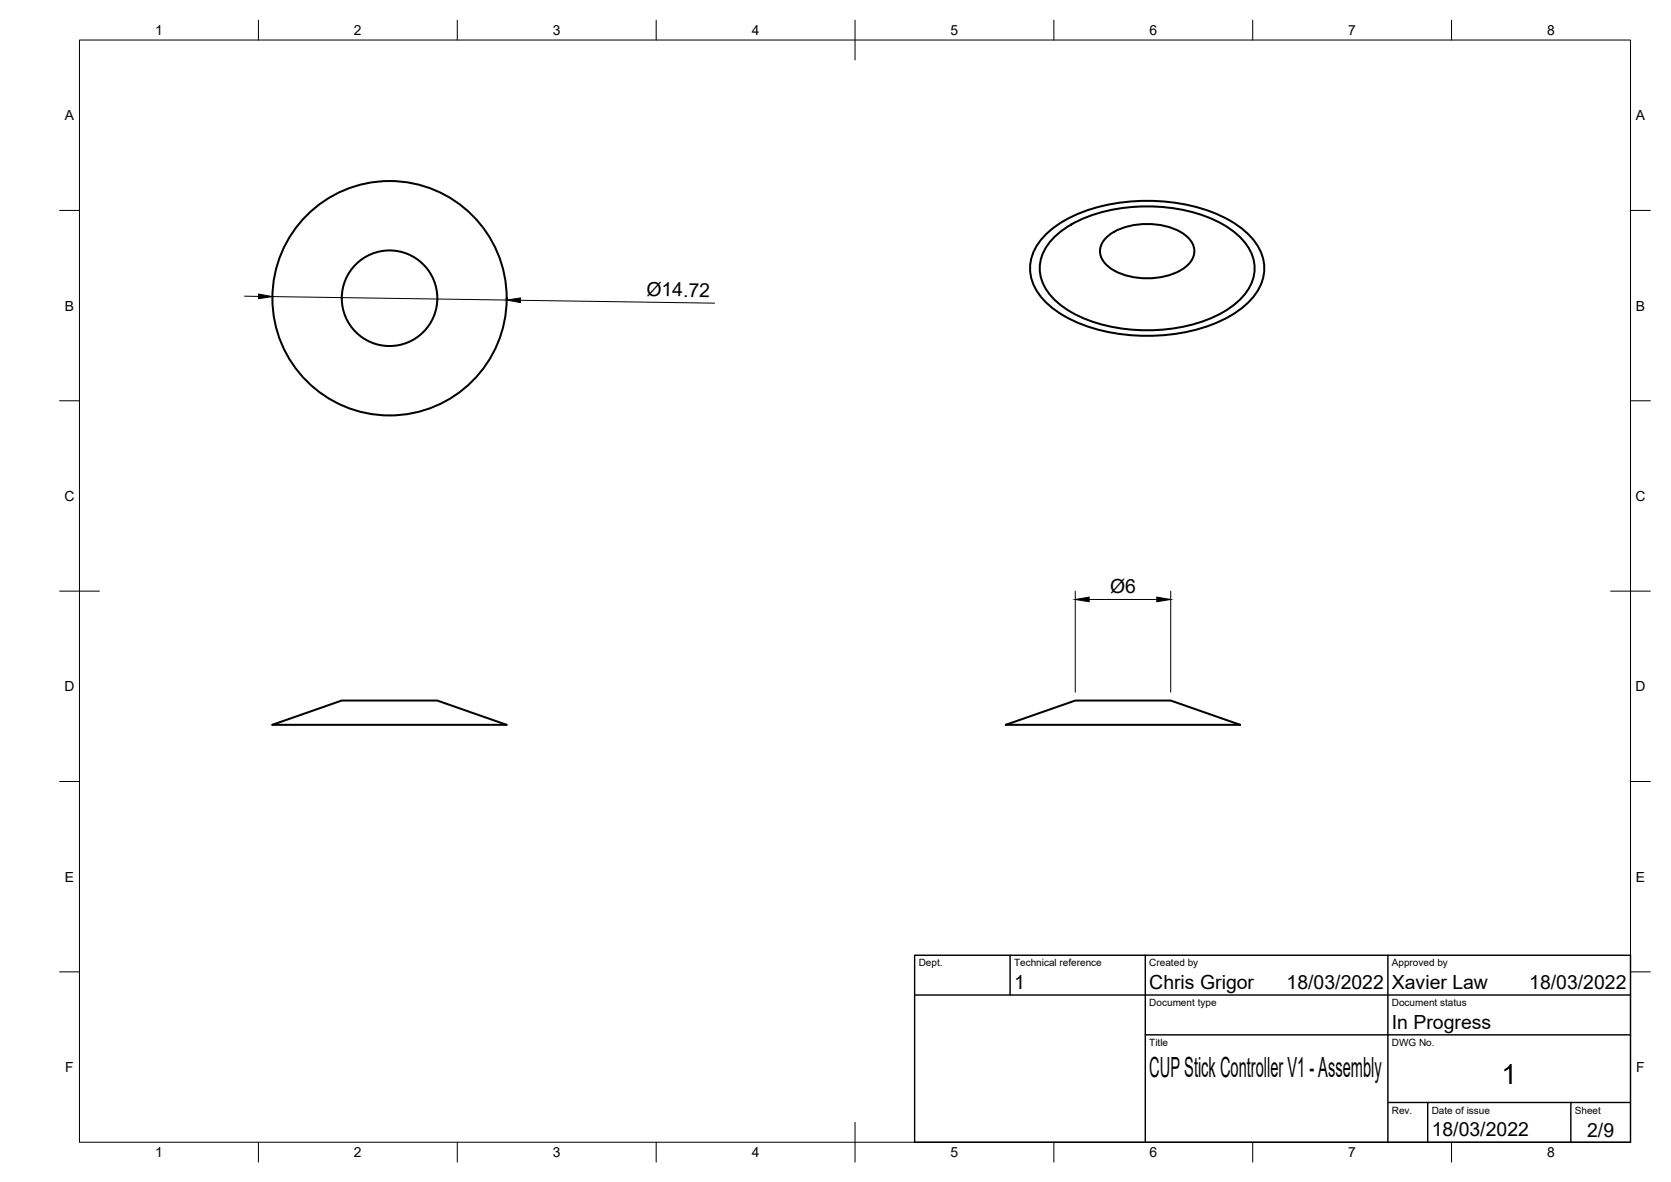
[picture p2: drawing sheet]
<svg xmlns="http://www.w3.org/2000/svg" width="420mm" height="297mm" viewBox="0 0 420 297" stroke-linecap="round" stroke-linejoin="round" font-family="sans-serif">
<!-- layer: Visible -->
<g fill="none" stroke="#000" stroke-width=".51">
<path d="M263 58.9a34 34 0 0 1 20.1-8.1 45.3 45.3 0 0 1 26.2 4.6 16 16 0 0 1 8.4 10 11.4 11.4 0 0 1-3.8 10.6 34 34 0 0 1-20.1 8.1 45.3 45.3 0 0 1-26.2-4.7 16 16 0 0 1-8.4-9.9 11.4 11.4 0 0 1 3.8-10.6zM264.9 59.7a31.4 31.4 0 0 1 19.4-7.7 40.9 40.9 0 0 1 23.3 4.4 14.2 14.2 0 0 1 7.8 9.7 11.2 11.2 0 0 1-4.7 10.2 34.3 34.3 0 0 1-20.2 6.7 38.6 38.6 0 0 1-22.8-5.6 12.5 12.5 0 0 1-6.3-10 11 11 0 0 1 3.5-7.7zM278.1 59.7a16.4 16.4 0 0 1 13.8-3.1 10.7 10.7 0 0 1 8 4.8 4.7 4.7 0 0 1-2 5.8 17.9 17.9 0 0 1-18.9 0 4.6 4.6 0 0 1-.9-7.5zM68.5 182.1l17.4-6h24l17.5 6zM252.9 182.1l17.5-6h24l17.4 6z"/>
<circle cx="97.9" cy="74.9" r="29.5"/>
<circle cx="98" cy="74.9" r="12"/>
</g>
<!-- layer: Border -->
<g fill="none" stroke="#000" stroke-width=".25">
<path d="M20 10.1h390v276.9h-390zM65 5.1v5M115 5.1v5M165 5.1v5M215 5.1v10M265 5.1v5M315 5.1v5M365 5.1v5M15 52.9h5M410 52.9h5M15 100.7h5M410 100.7h5"/>
<path d="M15 148.6h10M405 148.6h10M15 196.4h5M410 196.4h5M15 244.2h5M410 244.2h5M65 287v5M115 287v5M165 287v5M215 282.1v9.9M265 287v5M315 287v5"/>
<path d="M365 287v5"/>
</g>
<!-- layer: TitleBlock -->
<path d="M230 240.1h180v46.9h-180zM230 250h180M254 240.1v9.9M288 240.1v46.9M349 240.1v46.9M288 260.1h122M349 277.1h61M359 277.1v9.9M395 277.1v9.9" fill="none" stroke="#000" stroke-width=".36"/>
<!-- layer: Dimensions -->
<path d="M61.5 74.4l3.5 .1M68.5 74.5l58.9 .9M130.9 75.5l48.8 .7M270.4 148.5v25.5M273.9 150.7h17M294.4 148.5v25.5" fill="none" stroke="#000" stroke-width=".25"/>
<path d="M65 73.9l3.5 .6-3.5 .6zM127.4 75.4l3.5-.5v1.1zM270.4 150.7l3.5-.6v1.1zM290.9 150.1l3.5 .6-3.5 .5z" fill="#000" stroke="#000" stroke-width=".25"/>
<g font-size="7">
<text x="289" y="270.6">CUP Stick Controller V1 - Assembly</text>
<text x="377.5" y="272.3">1</text>
</g>
<g font-size="4.9">
<text x="162.5" y="74.4" transform="rotate(1 162.5 74.4)">Ø14.72</text>
<text x="279.1" y="149.1">Ø6</text>
<text x="255" y="248.5">1</text>
<text x="289" y="248.5">Chris Grigor</text>
<text x="323.5" y="248.5">18/03/2022</text>
<text x="350" y="248.5">Xavier Law</text>
<text x="384.5" y="248.5">18/03/2022</text>
<text x="350" y="258.6">In Progress</text>
<text x="360" y="285.5">18/03/2022</text>
<text x="399.1" y="285.7">2/9</text>
</g>
<g font-size="3.5">
<text x="39" y="8.8">1</text>
<text x="89" y="8.8">2</text>
<text x="139" y="8.8">3</text>
<text x="189" y="8.8">4</text>
<text x="239" y="8.8">5</text>
<text x="289" y="8.8">6</text>
<text x="339" y="8.8">7</text>
<text x="389" y="8.8">8</text>
<text x="16.3" y="30.2">A</text>
<text x="411.3" y="30.2">A</text>
<text x="16.3" y="78">B</text>
<text x="411.3" y="78">B</text>
<text x="16.2" y="125.9">C</text>
<text x="411.2" y="125.9">C</text>
<text x="16.2" y="173.7">D</text>
<text x="411.2" y="173.7">D</text>
<text x="16.3" y="221.6">E</text>
<text x="411.3" y="221.6">E</text>
<text x="16.4" y="269.4">F</text>
<text x="411.4" y="269.4">F</text>
<text x="39" y="290.8">1</text>
<text x="89" y="290.8">2</text>
<text x="139" y="290.8">3</text>
<text x="189" y="290.8">4</text>
<text x="239" y="290.8">5</text>
<text x="289" y="290.8">6</text>
<text x="339" y="290.8">7</text>
<text x="389" y="290.8">8</text>
</g>
<g font-size="2.5">
<text x="231" y="242.9">Dept.</text>
<text x="255" y="242.9">Technical reference</text>
<text x="289" y="242.9">Created by</text>
<text x="350" y="242.9">Approved by</text>
<text x="289" y="252.8">Document type</text>
<text x="350" y="252.8">Document status</text>
<text x="289" y="262.9">Title</text>
<text x="350" y="262.9">DWG No.</text>
<text x="350" y="279.9">Rev.</text>
<text x="360" y="279.9">Date of issue</text>
<text x="396" y="279.9">Sheet</text>
</g>
</svg>
